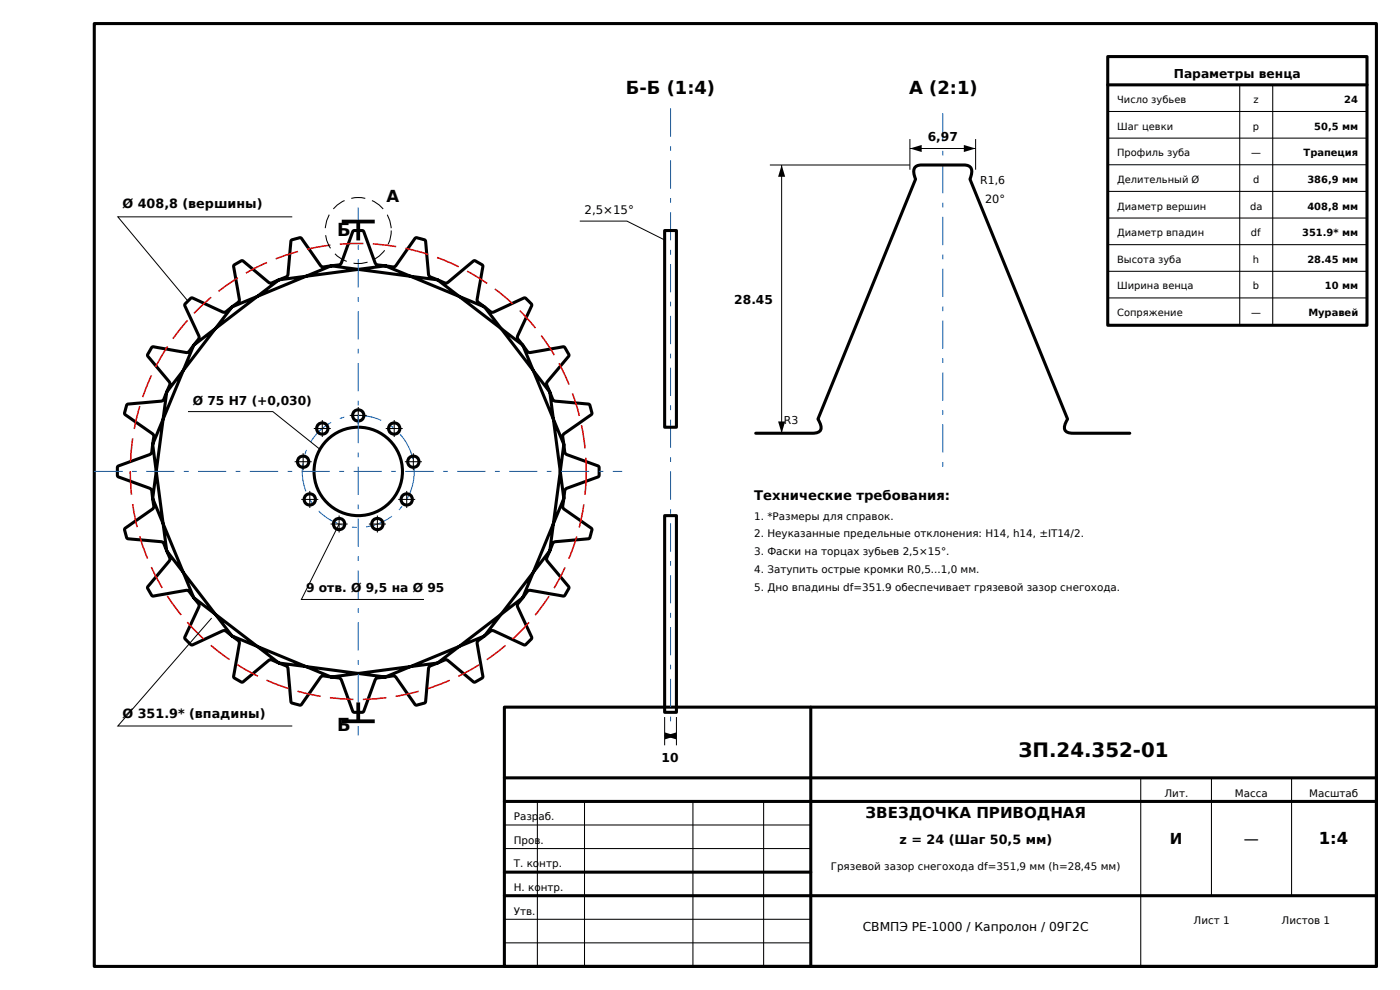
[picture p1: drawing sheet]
<svg xmlns="http://www.w3.org/2000/svg" width="297mm" height="210mm" viewBox="0 0 297 210" stroke-linecap="round" stroke-linejoin="round" font-family="sans-serif">
<g fill="none" stroke="#000" stroke-width=".65">
<path d="M20 5h272v200h-272zM235 12h55v57h-55zM235 18h55M141 48.9h2.5v41.7h-2.5zM39.7 64l-.5 .6v.2l3 6.5a1.47 1.47 0 0 1-.7 1.4l-.4 .5 18.1-13.8-1.3 .5a.8 .8 0 0 1-.9 0l-5.5-4.5-.3-.1-.6 .4a1.34 1.34 0 0 0-1 .7l1.2 7a1.12 1.12 0 0 1-.9 1.2l-.7 .5 21.1-8.7-1.4 .2a.82 .82 0 0 1-.9-.3l-4-5.7-.5-.2-1.6 .5-.2 .2-.6 7.1a.94 .94 0 0 1-.9 .7l-1 .5 22.5-3-1.1-.1a1.01 1.01 0 0 1-1-.6l-2.4-6.5-.4-.3h-1.6l-.4 .2-2.4 6.6a1.32 1.32 0 0 1-1.5 .6l-.6 .1 22.5 3-1.2-.5a.82 .82 0 0 1-.7-.7l-.6-7.1-.2-.2-1.7-.5-.4 .2-4.1 5.8a1.47 1.47 0 0 1-1.5 .1l-.7-.1 21.1 8.7-.9-.7a.97 .97 0 0 1-.7-1l1.2-6.8-.1-.4-.3-.2-1.2-.7-.3 .1-5.4 4.5a1.29 1.29 0 0 1-1.6-.3l-.7-.2 18.1 13.8-.8-1a.81 .81 0 0 1-.3-1l3-6.4a3.2 3.2 0 0 0-1.6-1.6l-6.4 3a1.13 1.13 0 0 1-1.3-.6l-.7-.5 13.8 18.1-.2-.7a1.48 1.48 0 0 1-.3-1.5l4.6-5.5a1.3 1.3 0 0 0-.5-1.2 .78 .78 0 0 0-.8-.7l-7 1.2-.5-.2-1-1.4 8.7 21.1-.2-1.1a.98 .98 0 0 1 .3-1.2l5.7-4 .2-.5-.5-1.6-.2-.2-7.1-.6a1.14 1.14 0 0 1-.8-1.1l-.4-.8 3 22.5 .1-1.1a1 1 0 0 1 .6-1l6.5-2.4 .3-.4v-1.6l-.2-.4-6.6-2.4a1.15 1.15 0 0 1-.6-1.3l-.1-.8-3 22.5 .5-1a.99 .99 0 0 1 .7-.9l7.1-.6 .2-.2 .5-1.6-.2-.5-5.7-4a1.13 1.13 0 0 1-.2-1.4l.1-.9-8.7 21.1 .4-.5a1.66 1.66 0 0 1 1-1.1l7.1 1.2 .4-.1 .2-.3 .7-1.2-.1-.3-4.5-5.6a1.37 1.37 0 0 1 .3-1.4l.2-.7-13.8 18.1 1-.8a.81 .81 0 0 1 1-.3l6.4 3a3.3 3.3 0 0 0 1.6-1.6l-3-6.4a1.13 1.13 0 0 1 .6-1.3l.5-.7-18.1 13.8 .7-.2a1.47 1.47 0 0 1 1.4-.3l5.6 4.5 .3 .1 1.2-.7 .3-.2 .1-.4-1.2-7a1.52 1.52 0 0 1 1.1-1.1l.5-.4-21.1 8.7 1.4-.2a.82 .82 0 0 1 .9 .3l4.1 5.8 .3 .1 1.6-.4 .3-.4 .6-7.1a1.5 1.5 0 0 1 1.3-.8l.6-.3-22.5 3 1.3 .2a.83 .83 0 0 1 .8 .5l2.4 6.5 .4 .3h1.6l.3-.2 2.5-6.6a1.32 1.32 0 0 1 1.5-.6l.6-.1-22.5-3 1 .5a.99 .99 0 0 1 .9 .7l.6 7.1 .2 .2 1.6 .5 .5-.2 4.1-5.8a1.47 1.47 0 0 1 1.5-.1l.7 .1-21.1-8.7 1.4 1 .2 .5-1.2 7a.78 .78 0 0 0 .7 .8 1.3 1.3 0 0 0 1.2 .5l5.5-4.6a1.37 1.37 0 0 1 1.6 .3l.6 .2-18.1-13.8 .8 1a.81 .81 0 0 1 .3 1l-3 6.4a3.2 3.2 0 0 0 1.6 1.6l6.4-3a.81 .81 0 0 1 1 .3l1 .8-13.8-18.1 .5 1.3a.8 .8 0 0 1 0 1l-4.5 5.4-.1 .3 .5 .9a.78 .78 0 0 0 .8 .7l7-1.2a1.53 1.53 0 0 1 1.1 1.1l.4 .5-8.7-21.1 .2 1.1a.99 .99 0 0 1-.3 1.2l-5.8 4.1-.1 .4 .4 1.5 .4 .3 7.1 .6a1.38 1.38 0 0 1 .8 1.3l.3 .6-3-22.5-.2 1.3a.83 .83 0 0 1-.5 .8l-6.5 2.4-.3 .4v1.6l.2 .3 6.6 2.5a1.32 1.32 0 0 1 .6 1.5l.1 .6 3-22.5-.5 1a.99 .99 0 0 1-.7 .9l-7.1 .6-.2 .2-.5 1.6 .2 .5 5.7 4a1.13 1.13 0 0 1 .2 1.4l-.1 .9 8.7-21.1-.8 1.1a.79 .79 0 0 1-.9 .5l-7-1.2a1.34 1.34 0 0 0-.7 1l-.4 .7 .1 .3 4.5 5.4a1.29 1.29 0 0 1-.3 1.5l-.2 .7 13.8-18.1-1 .8a.81 .81 0 0 1-1 .3l-6.4-3a1.31 1.31 0 0 0-1.1 .8zM160.3 91.9h12a1.41 1.41 0 0 0 1.9-1.5l-.7-1.5 20.7-50.9a2.24 2.24 0 0 1 .2-2.8l1.1-.2h9a1.48 1.48 0 0 1 1.5 .6 1.48 1.48 0 0 1 0 1.6l-.2 .8 20.7 50.9a2.36 2.36 0 0 0-.5 2.4l.9 .5 .8 .1h12M141 109.4h2.5v41.7h-2.5zM107 150h185v55h-185zM172 150v55M107 165h185M107 170h185M107 185h65"/>
<path d="M107 190h185"/>
<circle cx="64.3" cy="97.9" r="1.2"/>
<circle cx="68.4" cy="90.9" r="1.2"/>
<circle cx="76" cy="88.1" r="1.2"/>
<circle cx="83.6" cy="90.9" r="1.2"/>
<circle cx="87.7" cy="97.9" r="1.2"/>
<circle cx="65.7" cy="105.9" r="1.2"/>
<circle cx="71.9" cy="111.2" r="1.2"/>
<circle cx="76" cy="100" r="9.4"/>
<circle cx="80.1" cy="111.2" r="1.2"/>
<circle cx="86.3" cy="105.9" r="1.2"/>
</g>
<g fill="none" stroke="#000" stroke-width=".22">
<path d="M263 18v51M270 18v51M235 23.6h55M235 29.3h55M235 34.9h55M235 40.6h55M235 46.2h55M235 51.9h55M235 57.5h55M235 63.2h55M62.5 97.9h3.6M64.3 96.1v3.6"/>
<path d="M66.6 90.9h3.6M68.4 89.1v3.6M74.2 88.1h3.6M76 86.3v3.6M81.8 90.9h3.6M83.6 89.1v3.6M85.9 97.9h3.6M87.7 96.1v3.6M63.9 105.9h3.6M65.7 104.1v3.6M70.1 111.2h3.6M71.9 109.4v3.6"/>
<path d="M78.3 111.2h3.6M80.1 109.4v3.6M84.5 105.9h3.6M86.3 104.1v3.6M107 175h65M107 180h65M114 170v35M124 170v35M147 170v35M162 170v35M242 165v40M257 165v25"/>
<path d="M274 165v25M107 195h65M107 200h65"/>
</g>
<circle cx="76" cy="100" r="48.4" fill="none" stroke="#d00000" stroke-width=".32" stroke-dasharray="5 2" stroke-linecap="butt"/>
<g fill="none" stroke="#06c" stroke-width=".22" stroke-dasharray="6 2 1 2" stroke-linecap="butt">
<path d="M142.2 23v132M200 24v75.9M76 44v112M20 100h112"/>
<circle cx="76" cy="100" r="11.9"/>
</g>
<circle cx="76" cy="48.9" r="7" fill="none" stroke="#000" stroke-width=".22" stroke-dasharray="3 1.5" stroke-linecap="butt"/>
<path d="M72.5 47h7M76 47v4M72.5 153h7M76 149v4" fill="none" stroke="#000" stroke-width=".8" stroke-linecap="butt"/>
<g fill="none" stroke="#000" stroke-width=".21">
<path d="M163.3 35h29.7M165.8 35v56.9M193 31.5h14M193 29.5v6.5M207 29.5v6.5M62 46h-37l14.9 17.9M123 46.9h10l8 4M39.9 87.3h18l10 8M163.3 91.9h9M71.9 111.2l-8 16h26M44.9 131.1l-19.9 22.9h37M141 156.1h2.5"/>
<path d="M141 152.1v6M143.5 152.1v6"/>
</g>
<path d="M165.8 35l.8 2.5h-1.5zM193 31.5l2.5-.8v1.6zM204.5 30.7l2.5 .8-2.5 .8zM165.1 89.4h1.5l-.8 2.5zM141 156.1l2.5-.7v1.4zM141 155.4l2.5 .7-2.5 .7z" fill="#000"/>
<text font-size="4.2" x="216.1" y="160.5">ЗП.24.352-01</text>
<g font-size="3.8">
<text x="132.8" y="20">Б-Б (1:4)</text>
<text x="192.9" y="20">A (2:1)</text>
<text x="71.5" y="50">Б</text>
<text x="71.5" y="155">Б</text>
</g>
<g font-size="3.5">
<text x="82" y="42.9">A</text>
<text x="279.7" y="179">1:4</text>
</g>
<g font-size="3.2">
<text x="183.6" y="173.5">ЗВЕЗДОЧКА ПРИВОДНАЯ</text>
<text x="248.2" y="179">И</text>
<text x="263.9" y="179">—</text>
</g>
<text font-size="2.8" x="160" y="106">Технические требования:</text>
<g font-size="2.7">
<text x="26" y="44.2">Ø 408,8 (вершины)</text>
<text x="26" y="152.2">Ø 351.9* (впадины)</text>
<text x="190.9" y="179">z = 24 (Шаг 50,5 мм)</text>
</g>
<g font-size="2.6">
<text x="249" y="16.5">Параметры венца</text>
<text x="196.8" y="30">6,97</text>
<text x="155.8" y="64.4">28.45</text>
<text x="40.9" y="85.8">Ø 75 H7 (+0,030)</text>
<text x="64.9" y="125.7">9 отв. Ø 9,5 на Ø 95</text>
<text x="140.4" y="161.6">10</text>
<text x="183" y="197.5">СВМПЭ РЕ-1000 / Капролон / 09Г2С</text>
</g>
<text font-size="2.5" x="124" y="45.4">2,5×15°</text>
<text font-size="2.4" x="209" y="43">20°</text>
<g font-size="2.3">
<text x="208" y="39">R1,6</text>
<text x="166.3" y="89.9">R3</text>
</g>
<g font-size="2.2">
<text x="160" y="110.2">1. *Размеры для справок.</text>
<text x="160" y="114">2. Неуказанные предельные отклонения: H14, h14, ±IT14/2.</text>
<text x="160" y="117.8">3. Фаски на торцах зубьев 2,5×15°.</text>
<text x="160" y="121.6">4. Затупить острые кромки R0,5...1,0 мм.</text>
<text x="160" y="125.4">5. Дно впадины df=351.9 обеспечивает грязевой зазор снегохода.</text>
<text x="109" y="174">Разраб.</text>
<text x="247" y="169">Лит.</text>
<text x="262" y="169">Масса</text>
<text x="277.7" y="169">Масштаб</text>
<text x="109" y="179">Пров.</text>
<text x="109" y="184">Т. контр.</text>
<text x="176.2" y="184.5">Грязевой зазор снегохода df=351,9 мм (h=28,45 мм)</text>
<text x="109" y="189">Н. контр.</text>
<text x="109" y="194">Утв.</text>
<text x="253.2" y="196">Лист 1</text>
<text x="271.9" y="196">Листов 1</text>
</g>
<g font-size="2.1">
<text x="237" y="21.9">Число зубьев</text>
<text x="265.9" y="21.9">z</text>
<text x="285.2" y="21.9">24</text>
<text x="237" y="27.5">Шаг цевки</text>
<text x="265.8" y="27.5">p</text>
<text x="278.8" y="27.5">50,5 мм</text>
<text x="237" y="33.2">Профиль зуба</text>
<text x="265.4" y="33.2">—</text>
<text x="276.6" y="33.2">Трапеция</text>
<text x="237" y="38.8">Делительный Ø</text>
<text x="265.9" y="38.8">d</text>
<text x="277.4" y="38.8">386,9 мм</text>
<text x="237" y="44.4">Диаметр вершин</text>
<text x="265.2" y="44.4">da</text>
<text x="277.4" y="44.4">408,8 мм</text>
<text x="237" y="50.1">Диаметр впадин</text>
<text x="265.4" y="50.1">df</text>
<text x="276.3" y="50.1">351.9* мм</text>
<text x="237" y="55.7">Высота зуба</text>
<text x="265.8" y="55.7">h</text>
<text x="277.4" y="55.7">28.45 мм</text>
<text x="237" y="61.4">Ширина венца</text>
<text x="265.8" y="61.4">b</text>
<text x="281.1" y="61.4">10 мм</text>
<text x="237" y="67">Сопряжение</text>
<text x="265.4" y="67">—</text>
<text x="277.6" y="67">Муравей</text>
</g>
</svg>
